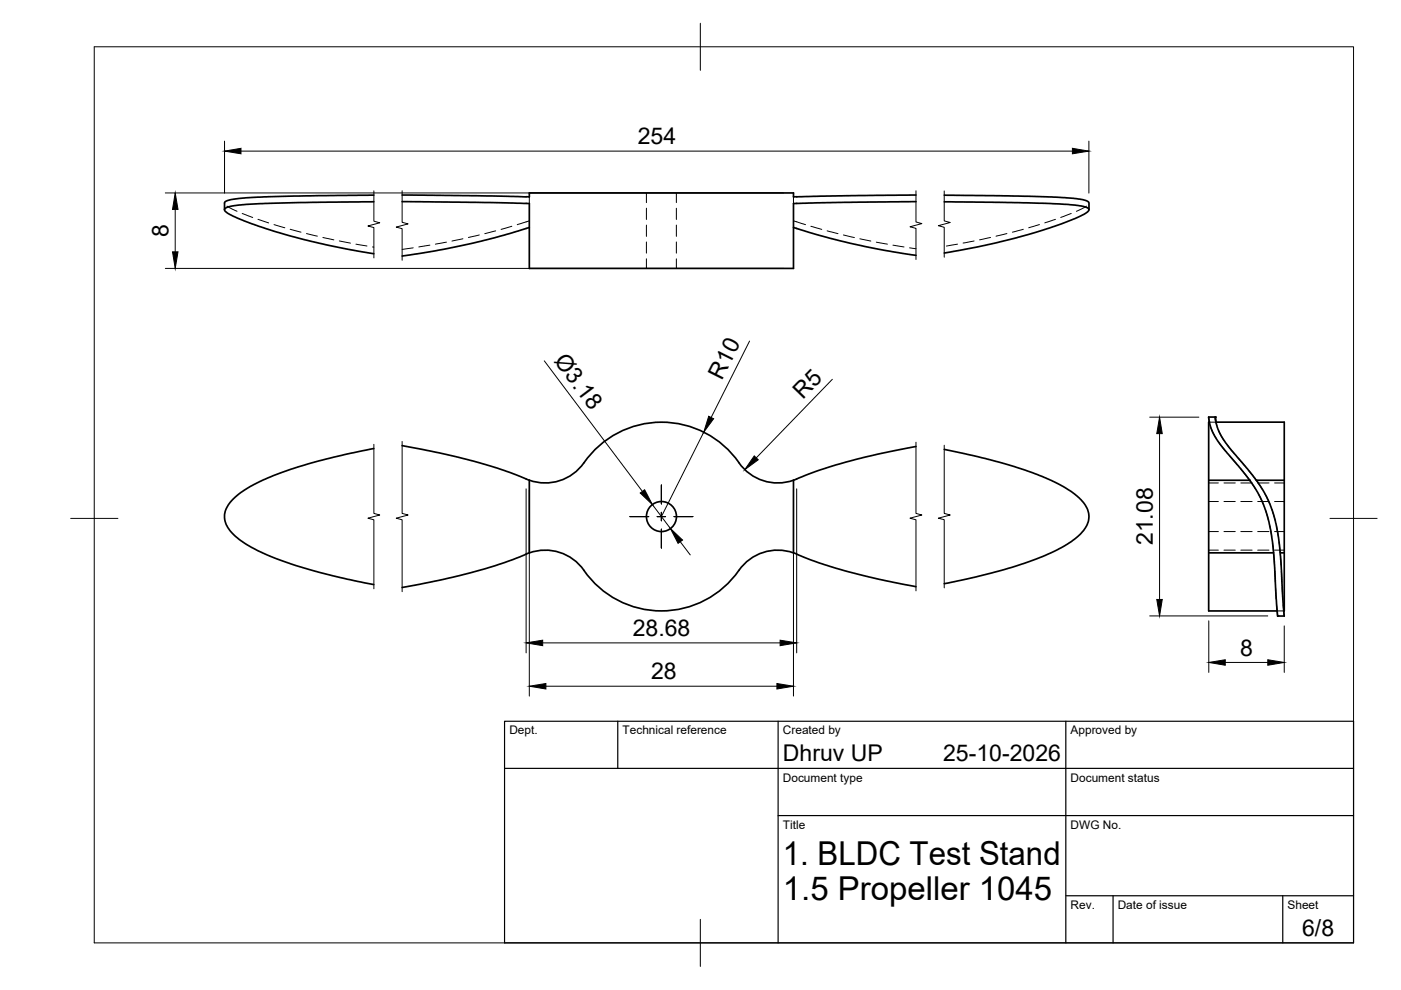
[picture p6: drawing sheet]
<svg xmlns="http://www.w3.org/2000/svg" width="297mm" height="210mm" viewBox="0 0 297 210" stroke-linecap="round" stroke-linejoin="round" font-family="sans-serif">
<!-- layer: Visible -->
<g fill="none" stroke="#000" stroke-width=".36">
<path d="M79.2 41.4l-23 .3-4.1 .2-3.3 .5a1.27 1.27 0 0 0-1.2 .6v1.5M79.2 42.8l-22.9 .3-4.2 .2-3.3 .5a1.01 1.01 0 0 0-1.2 .8l.8 .7 2.1 1 4.3 1.6 3.7 1.3 10.7 2.7 10 1.9M85.3 41.4l26.2 .3M85.3 42.7l26.2 .4M111.6 41.7h.6M111.6 43.1l.6 .1M112.2 43.2v13.7h56v-13.7M112.2 41.8v-.9h56v.9M112.2 48.2l-5.4 1.7-6.4 1.6-8.1 1.7-7 1.1M168.2 48.2l5.2 1.6 6.8 1.8a156.9 156.9 0 0 0 14 2.5M194.2 42.7l-26 .5M194.2 41.4l-26 .3"/>
<path d="M200.2 42.8l20.7 .3 7.6 .5a3.4 3.4 0 0 1 2.3 .7 .59 .59 0 0 1-.3 .7l-2.6 1.4-3 1.1-6.6 2.1-8.1 2.1-10 2M200.2 41.4l22.7 .4 6.3 .5a1.98 1.98 0 0 1 1.7 .7v1.5M79.2 95.1l-1.5 .3a96.8 96.8 0 0 0-23.3 7 13.4 13.4 0 0 0-6.4 5.5 4.9 4.9 0 0 0 1.8 5.7 34.6 34.6 0 0 0 12.3 6.1l8.5 2.4 8.6 1.8M85.3 94.5l5.2 1a101.4 101.4 0 0 1 21.7 6.3v15.4M194.2 94.7l-2.8 .5a105 105 0 0 0-23.2 6.6M200.2 95.3l6.1 1.3 5.8 1.5 5 1.5 3.3 1.2a22.8 22.8 0 0 1 9.4 5.9 4.5 4.5 0 0 1-.6 6.4 24.3 24.3 0 0 1-8.9 5.2 120.3 120.3 0 0 1-20.1 5.5M256.2 88.4l.6 2.5 1.2 2.2 1.6 2.2 3.5 4.1 2.1 2.7 1.5 2.4 1.2 2.5 1.1 3.5 .8 4.5 1.1 15.6h1.4l-1-15.1-.6-3.8-.9-3.4-1.2-2.9-1.4-2.4-2.6-3.4-3.6-4.3-2-2.7-.9-2.1-.4-2.1M256.3 88.4h1.4M256.4 89.5h-.1v40h14.5M257.7 88.4l.1 1.1h14.5v40h-.1M111.5 117.5a120.5 120.5 0 0 1-26.2 7.1M112.2 117.2l-.6 .3"/>
<path d="M112.2 117.2a10.3 10.3 0 0 1 12.4 4.9 20 20 0 0 0 32.1-1.2M112.2 101.8a10 10 0 0 0 11.6-3.7 20.1 20.1 0 0 1 33.6 .9 10 10 0 0 0 10.8 2.8M168.2 101.8v15.4a10 10 0 0 0-11.5 3.7M168.2 117.2l.7 .3M168.9 117.5l4.8 1.9 5.9 1.8 6.9 1.6 7.7 1.6M256.3 117.2h13.7M256.3 101.8h8.6M266.4 101.8h5.9M271.4 117.2h.9"/>
<circle cx="140.2" cy="109.5" r="3.2"/>
</g>
<!-- layer: Hidden -->
<g fill="none" stroke="#000" stroke-width=".21">
<path d="M48.1 43.7l2.1 1.1M51.4 45.3l2.2 .8M54.7 46.5l2.3 .8M58.1 47.6l2.3 .7M61.5 48.6l2.3 .6M65 49.5l2.3 .6M68.5 50.3l2.3 .6M71.9 51.1l2.4 .5M75.5 51.8l2.3 .4M79 52.4h.2M87.6 52.5l-2.3 .4M91.1 52l-2.3 .4"/>
<path d="M94.7 51.3l-2.4 .5M98.1 50.6l-2.3 .5M101.6 49.8l-2.3 .5M105.1 49l-2.3 .5M108.5 48l-2.3 .6M112.2 46.8l-2.5 .8M112.2 41.8v1.4M137.1 40.9v2.1M137.1 44.1v2.4M137.1 47.7v2.4M137.1 51.3v2.4M137.1 54.9v2"/>
<path d="M143.4 40.9v2.1M143.4 44.1v2.4M143.4 47.7v2.4M143.4 51.3v2.4M143.4 54.9v2M168.2 46.8l2.6 .8M168.2 41.8v1.4M171.9 48l2.3 .6M175.4 49l2.3 .5M178.8 49.8l2.3 .6M182.3 50.6l2.3 .5M185.8 51.3l2.4 .5"/>
<path d="M189.3 52l2.4 .4M192.8 52.5l1.4 .2M203 51.8l-2.3 .4M206.5 51.1l-2.3 .4M210 50.3l-2.3 .6M213.5 49.5l-2.3 .6M217 48.6l-2.3 .6M220.4 47.6l-2.3 .7M223.8 46.5l-2.3 .8M227.1 45.3l-2.2 .8M230.3 43.7l-2.1 1.1M256.3 88.4l.1 1.2"/>
<path d="M256.4 89.5h1.4l.2 .7M256.8 90.7l1 2.2M258.4 91.3l1.1 2.1M258.4 93.9l1.5 1.8M260.2 94.4l1.5 1.8M260.7 96.6l1.6 1.9M262.5 97.1l1.6 1.8M263 99.3l1.9 2.5M264.8 99.8l1.6 2M256.3 112.7h2M256.3 106.3h2M256.3 116.6h2"/>
<path d="M256.3 102.4h2M259.5 112.7h2.4M259.5 106.3h2.4M259.5 116.6h2.4M259.5 102.4h2.4M263.1 112.7h2.4M263.1 106.3h2.4M263.1 116.6h2.4M263.1 102.4h2.4M264.9 101.8h.1M264.9 101.8l1.3 1.9M266.4 101.8h.1"/>
<path d="M266.4 101.8l1.2 1.9M266.7 112.7h2.3M266.7 106.3h2.3M266.7 116.6h2.3M266.7 102.4h2.3M266.8 104.7l1 2.2M268.2 104.7l1 2.2M268.3 108l.6 2.3M269.2 111.4l.4 2.4M269.7 108l.6 2.3M269.8 115l.2 2.2M270 117.5l.2 2.4"/>
<path d="M270.2 112.7h2.1M270.2 106.3h2.1M270.2 116.6h2.1M270.2 102.4h2.1M270.6 111.4l.4 2.4M271.2 115l.2 2.2M271.5 117.5l.1 2.4M270.3 121.1l.1 2.3M270.4 124.6l.2 2.4M270.7 128.2l.2 2.4M270.8 129.5h1.4M271.7 121.1l.1 2.3"/>
<path d="M271.8 124.6l.2 2.4M272.1 128.2l.2 2.4"/>
</g>
<!-- layer: Visible -->
<g fill="#000">
<circle cx="257.7" cy="88.4" r=".18"/>
<circle cx="270.9" cy="130.6" r=".18"/>
</g>
<!-- layer: BORDER -->
<path d="M20 9.9h267v190h-267zM148.5 4.9v10M15 109.9h10M282 109.9h10M148.5 194.9v10" fill="none" stroke="#000" stroke-width=".21"/>
<!-- layer: TITLEBLOCK -->
<path d="M107 152.9h180v47h-180zM131 152.9v10M165 152.9v47M226 152.9v47M107 162.9h180M165 172.9h122M226 189.9h61M236 189.9v10M272 189.9v10" fill="none" stroke="#000" stroke-width=".25"/>
<!-- layer: Smart Centers -->
<path d="M133.6 109.5h3.9M139.3 109.5h1.8M140.2 102.8v4M140.2 108.6v1.8M140.2 112.2v4M142.9 109.5h4" fill="none" stroke="#000" stroke-width=".21"/>
<!-- layer: Break Lines -->
<path d="M79.3 40.5v6.4l1.2 .3-2.5 .7 1.3 .4v6.4M85.3 40.4v6.7l1.2 .4-2.5 .6 1.3 .4v6.7M194.2 40.4v6.7l1.3 .3-2.6 .7 1.3 .3v6.6M200.2 40.5v6.3l1.3 .4-2.6 .7 1.3 .3v6.3M79.3 94.2v14.7l1.2 .3-2.5 .7 1.3 .3v14.6M85.3 93.6v15.3l1.2 .3-2.5 .7 1.3 .3v15.2M194.2 93.8v15.1l1.3 .3-2.6 .7 1.3 .3v15.1M200.2 94.4v14.5l1.3 .3-2.6 .7 1.3 .3v14.4" fill="none" stroke="#000" stroke-width=".21"/>
<!-- layer: FD_Dimensions -->
<g fill="none" stroke="#000" stroke-width=".21">
<path d="M47.6 29.9v11.1M51.1 32h176.3M230.9 29.9v11.1M35.1 56.9h131M35.1 40.9h131M37.1 44.4v9M115.4 76.5l20.8 27.7M158.9 72.3l-8.1 16.2M149.2 91.6l-9 17.9M176.5 80.4l-16.2 16.7M243.8 88.4h10.4M245.9 91.9v35.2"/>
<path d="M111.5 103.6v34.8M112.2 103.9v43.7M138.3 107l3.8 5M144.2 114.9l2.1 2.8M168.2 103.9v43.7M168.9 103.6v34.8M115.1 136.3h50.3M243.8 130.6h25M256.3 131.6v11M272.3 132.7v9.9M115.7 145.5h49M259.8 140.5h9"/>
</g>
<g fill="#000" stroke="#000" stroke-width=".21">
<path d="M47.6 32l3.5-.6v1.2zM227.4 31.4l3.5 .6-3.5 .6zM36.6 53.4h1.1l-.6 3.5zM37.1 40.9l.6 3.5h-1.1zM150.3 88.3l1 .5-2.1 2.8zM159.9 96.7l.9 .8-2.9 2.1zM245.9 88.4l.5 3.5h-1.1zM135.7 104.5l1-.7 1.6 3.2zM142.1 112l2.6 2.5-.9 .7zM111.5 136.3l3.6-.6v1.2zM165.4 135.7l3.5 .6-3.5 .6zM245.3 127.1h1.1l-.5 3.5z"/>
<path d="M256.3 140.5l3.5-.6v1.1zM268.8 139.9l3.5 .6-3.5 .5zM112.2 145.5l3.5-.6v1.2zM164.7 144.9l3.5 .6-3.5 .6z"/>
</g>
<g font-size="7">
<text x="166" y="183.4">1. BLDC Test Stand</text>
<text x="166" y="190.9">1.5 Propeller 1045</text>
</g>
<g font-size="4.9">
<text x="135.2" y="30.6">254</text>
<text x="35.7" y="50.3" transform="rotate(-90 35.7 50.3)">8</text>
<text x="117.3" y="76.6" transform="rotate(53 117.3 76.6)">Ø3.18</text>
<text x="153.1" y="80.7" transform="rotate(-63 153.1 80.7)">R10</text>
<text x="170.2" y="84.8" transform="rotate(-46 170.2 84.8)">R5</text>
<text x="244.4" y="115.6" transform="rotate(-90 244.4 115.6)">21.08</text>
<text x="134.2" y="134.8">28.68</text>
<text x="262.9" y="139">8</text>
<text x="138" y="144">28</text>
<text x="166" y="161.4">Dhruv UP</text>
<text x="200" y="161.4">25-10-2026</text>
<text x="276.1" y="198.6">6/8</text>
</g>
<g font-size="2.5">
<text x="108" y="155.7">Dept.</text>
<text x="132" y="155.7">Technical reference</text>
<text x="166" y="155.7">Created by</text>
<text x="227" y="155.7">Approved by</text>
<text x="166" y="165.7">Document type</text>
<text x="227" y="165.7">Document status</text>
<text x="166" y="175.7">Title</text>
<text x="227" y="175.7">DWG No.</text>
<text x="227" y="192.7">Rev.</text>
<text x="237" y="192.7">Date of issue</text>
<text x="273" y="192.7">Sheet</text>
</g>
</svg>
